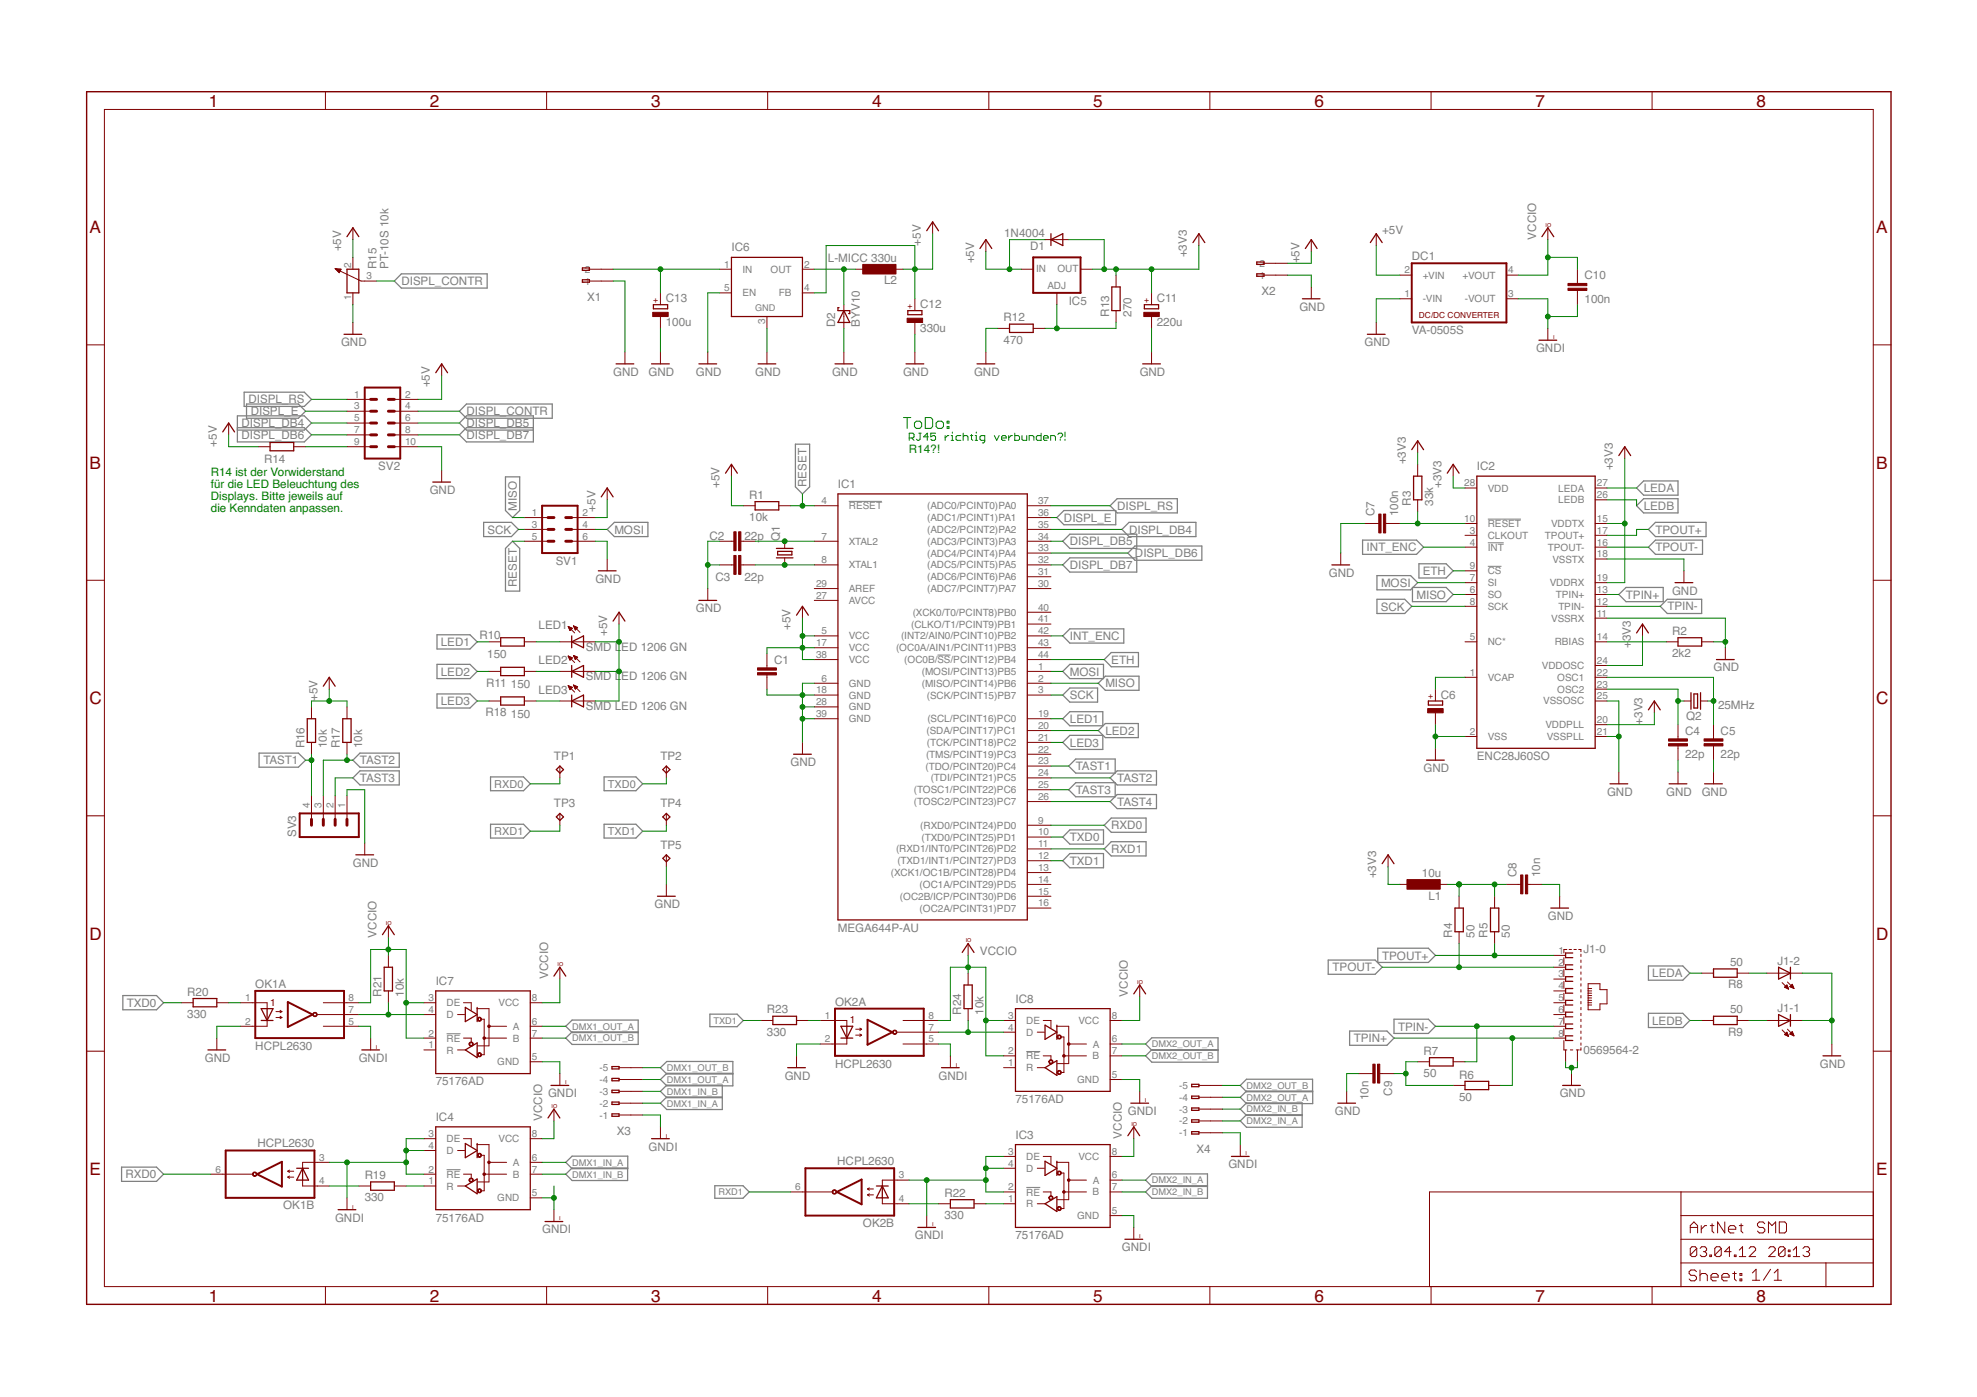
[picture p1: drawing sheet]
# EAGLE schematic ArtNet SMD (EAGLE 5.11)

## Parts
C1  C-EUC1206  [C1206]
C2  22p  C-EUC1206  [C1206]
C3  22p  C-EUC1206  [C1206]
C4  22p  C-EUC1206  [C1206]
C5  22p  C-EUC1206  [C1206]
C6  CPOL-EUUD-4X5,8  [UD-4X5,8_NICHICON]
C7  100n  C-EUC1206  [C1206]
C8  10n  C-EUC1206  [C1206]
C9  10n  C-EUC1206  [C1206]
C10  100n  C-EUC1206  [C1206]
C11  220u  CPOL-EUUD-6,3X7,7  [UD-6,3X7,7_NICHICON]
C12  330u  CPOL-EUUD-6,3X7,7  [UD-6,3X7,7_NICHICON]
C13  100u  CPOL-EUUD-5X5,8  [UD-5X5,8_NICHICON]
D1  1N4004  [DO41-10]
D2  BYV10  [DO41-10]
DC1  VA-0505S  [4SIL]
IC1  MEGA644P-AU  MEGA164P/324P/644P-AU  [TQFP44]
IC2  ENC28J60SO  [SO28W]
IC3  75176AD  [D_R-PDSO-G8]
IC4  75176AD  [D_R-PDSO-G8]
IC5  LM317TS  [317TS]
IC6  LM2596TV  [TO220-51]
IC7  75176AD  [D_R-PDSO-G8]
IC8  75176AD  [D_R-PDSO-G8]
J1  0569564-2  [0569564]
L1  10u  L-EULAL02  [LAL02]
L2  L-MICC 330u  L-EU0207/5V  [0207/5V]
LED1  SMD LED 1206 GN  LEDCHIPLED_1206  [CHIPLED_1206]
LED2  SMD LED 1206 GN  LEDCHIPLED_1206  [CHIPLED_1206]
LED3  SMD LED 1206 GN  LEDCHIPLED_1206  [CHIPLED_1206]
OK1  HCPL2630  [DIL08]
OK2  HCPL2630  [DIL08]
Q1  CRYSTALSM49  [SM49]
Q2  25MHz  CRYSTALHC49U-V  [HC49U-V]
R1  10k  R-EU_R1206  [R1206]
R2  2k2  R-EU_R1206  [R1206]
R3  33k  R-EU_R1206  [R1206]
R4  50  R-EU_R1206  [R1206]
R5  50  R-EU_R1206  [R1206]
R6  50  R-EU_R1206  [R1206]
R7  50  R-EU_R1206  [R1206]
R8  50  R-EU_R1206  [R1206]
R9  50  R-EU_R1206  [R1206]
R10  150  R-EU_R1206  [R1206]
R11  150  R-EU_R1206  [R1206]
R12  470  R-EU_R1206  [R1206]
R13  270  R-EU_R1206  [R1206]
R14  R-EU_R1206  [R1206]
R15  PT-10S 10k  POTENTIOMETER_PT-10S  [PT-10S]
R16  10k  R-EU_R1206  [R1206]
R17  10k  R-EU_R1206  [R1206]
R18  150  R-EU_R1206  [R1206]
R19  330  R-EU_R1206  [R1206]
R20  330  R-EU_R1206  [R1206]
R21  10k  R-EU_R1206  [R1206]
R22  330  R-EU_R1206  [R1206]
R23  330  R-EU_R1206  [R1206]
R24  10k  R-EU_R1206  [R1206]
SV1  MA03-2  [MA03-2]
SV2  MA05-2  [MA05-2]
SV3  MA04-1  [MA04-1]
TP1  TPTP10R  [TP10R]
TP2  TPTP10R  [TP10R]
TP3  TPTP10R  [TP10R]
TP4  TPTP10R  [TP10R]
TP5  TPTP10R  [TP10R]
X1  233-502  [233-502]
X2  233-502  [233-502]
X3  233-505  [233-505]
X4  233-505  [233-505]

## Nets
+3V3: C11.+ D1.A IC2.15(VDDTX) IC2.19(VDDRX) IC2.20(VDDPLL) IC2.24(VDDOSC) IC2.28(VDD) IC5.2(OUT) L1.1 R3.2 R13.2
+5V: C1.1 C12.+ D1.C DC1.2(+VIN) IC1.5(VCC) IC1.17(VCC) IC1.38(VCC) IC5.3(IN) IC6.4(FB) L2.2 LED1.A LED2.A LED3.A R1.1 R14.1 R15.2 R16.2 R17.2 SV1.2 SV2.2 X2.A2(-2)
DISPL_CONTR: R15.3 SV2.4
DISPL_DB4: IC1.35((ADC2/PCINT2)PA2) SV2.5
DISPL_DB5: IC1.34((ADC3/PCINT3)PA3) SV2.6
DISPL_DB6: IC1.33((ADC4/PCINT4)PA4) SV2.7
DISPL_DB7: IC1.32((ADC5/PCINT5)PA5) SV2.8
DISPL_E: IC1.36((ADC1/PCINT1)PA1) SV2.3
DISPL_RS: IC1.37((ADC0/PCINT0)PA0) SV2.1
DMX1_IN_A: IC4.6(A) X3.B2(B-2)
DMX1_IN_B: IC4.7(B) X3.B3(B-3)
DMX1_OUT_A: IC7.6(A) X3.B4(B-4)
DMX1_OUT_B: IC7.7(B) X3.B5(B-5)
DMX2_IN_A: IC3.6(A) X4.B2(B-2)
DMX2_IN_B: IC3.7(B) X4.B3(B-3)
DMX2_OUT_A: IC8.6(A) X4.B4(B-4)
DMX2_OUT_B: IC8.7(B) X4.B5(B-5)
ETH: IC1.44((OC0B/!SS!/PCINT12)PB4) IC2.9(!CS)
GND: C1.2 C2.1 C3.1 C4.2 C5.2 C6.- C7.1 C8.2 C9.2 C11.- C12.- C13.- D2.A DC1.1(-VIN) IC1.6(GND) IC1.18(GND) IC1.28(GND) IC1.39(GND) IC2.2(VSS) IC2.11(VSSRX) IC2.18(VSSTX) IC2.21(VSSPLL) IC2.25(VSSOSC) IC6.3(GND) IC6.5(EN) J1.C1(-1:C) J1.C2(-2:C) J1.S1(-0:S1) J1.S2(-0:S2) OK1.2(A:C1) OK2.2(A:C1) R2.2 R12.1 R15.1 SV1.6 SV2.10 SV3.1 TP5.TP X1.A1(-1) X2.A1(-1)
GNDI: C10.2 DC1.3(-VOUT) IC3.2(!RE) IC3.3(DE) IC3.4(D) IC3.5(GND) IC4.2(!RE) IC4.3(DE) IC4.4(D) IC4.5(GND) IC7.5(GND) IC8.5(GND) OK1.3(B:C2) OK1.5(A:GND) OK2.3(B:C2) OK2.5(A:GND) X3.B1(B-1) X4.B1(B-1)
INT_ENC: IC1.42((INT2/AIN0/PCINT10)PB2) IC2.4(!INT)
LED1: IC1.19((SCL/PCINT16)PC0) R10.2
LED2: IC1.20((SDA/PCINT17)PC1) R11.2
LED3: IC1.21((TCK/PCINT18)PC2) R18.2
LEDA: IC2.27(LEDA) R8.2
LEDB: IC2.26(LEDB) R9.2
MISO: IC1.2((MISO/PCINT14)PB6) IC2.6(SO) SV1.1
MOSI: IC1.1((MOSI/PCINT13)PB5) IC2.7(SI) SV1.4
N$1: C3.2 IC1.8(XTAL1) Q1.1
N$2: C2.2 IC1.7(XTAL2) Q1.2
N$3: C7.2 IC2.10(!RESET) R3.1
N$4: C8.1 L1.2 R4.2 R5.2
N$5: R14.2 SV2.9
N$6: C9.1 R6.1 R7.1
N$7: J1.A2(-2:A) R8.1
N$8: J1.A1(-1:A) R9.1
N$9: LED1.C R10.1
N$10: C6.+ IC2.1(VCAP)
N$11: IC2.14(RBIAS) R2.1
N$12: LED3.C R18.1
N$13: C5.1 IC2.22(OSC1) Q2.1
N$14: C4.1 IC2.23(OSC2) Q2.2
N$15: LED2.C R11.1
N$17: IC5.1(ADJ) R12.2 R13.1
N$19: C13.+ IC6.1(IN) X1.A2(-2)
N$21: D2.C IC6.2(OUT) L2.1
N$23: OK1.4(B:A2) R19.1
N$26: OK2.1(A:A1) R23.2
N$27: OK2.4(B:A2) R22.1
N$28: IC4.1(R) R19.2
N$29: IC3.1(R) R22.2
N$30: IC8.4(D) OK2.7(A:VO1) R24.1
N$32: IC7.4(D) OK1.7(A:VO1) R21.1
N$33: OK1.1(A:A1) R20.2
RESET: IC1.4(!RESET) R1.2 SV1.5
RXD0: IC1.9((RXD0/PCINT24)PD0) OK1.6(B:VO2) TP1.TP
RXD1: IC1.11((RXD1/INT0/PCINT26)PD2) OK2.6(B:VO2) TP3.TP
SCK: IC1.3((SCK/PCINT15)PB7) IC2.8(SCK) SV1.3
TAST1: IC1.23((TDO/PCINT20)PC4) R16.1 SV3.4
TAST2: IC1.24((TDI/PCINT21)PC5) R17.1 SV3.3
TAST3: IC1.25((TOSC1/PCINT22)PC6) SV3.2
TAST4: IC1.26((TOSC2/PCINT23)PC7)
TPIN+: IC2.13(TPIN+) J1.8 R6.2
TPIN-: IC2.12(TPIN-) J1.7 R7.2
TPOUT+: IC2.17(TPOUT+) J1.1 R5.1
TPOUT-: IC2.16(TPOUT-) J1.2 R4.1
TXD0: IC1.10((TXD0/PCINT25)PD1) R20.1 TP2.TP
TXD1: IC1.12((TXD1/INT1/PCINT27)PD3) R23.1 TP4.TP
VCCIO: C10.1 DC1.4(+VOUT) IC3.8(VCC) IC4.8(VCC) IC7.2(!RE) IC7.3(DE) IC7.8(VCC) IC8.2(!RE) IC8.3(DE) IC8.8(VCC) OK1.8(A:VCC) OK2.8(A:VCC) R21.2 R24.2
Unconnected: IC1.13((XCK1/OC1B/PCINT28)PD4) IC1.14((OC1A/PCINT29)PD5) IC1.15((OC2B/ICP/PCINT30)PD6) IC1.16((OC2A/PCINT31)PD7) IC1.22((TMS/PCINT19)PC3) IC1.30((ADC7/PCINT7)PA7) IC1.31((ADC6/PCINT6)PA6) IC1.40((XCK0/T0/PCINT8)PB0) IC1.41((CLKO/T1/PCINT9)PB1) IC1.43((OC0A/AIN1/PCINT11)PB3) IC2.3(CLKOUT) IC2.5(NC*) IC7.1(R) IC8.1(R) J1.3 J1.4 J1.5 J1.6 X1.B1(B-1) X1.B2(B-2) X2.B1(B-1) X2.B2(B-2) X3.A1(-1) X3.A2(-2) X3.A3(-3) X3.A4(-4) X3.A5(-5) X4.A1(-1) X4.A2(-2) X4.A3(-3) X4.A4(-4) X4.A5(-5)

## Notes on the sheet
- ToDo:
- RJ45 richtig verbunden?!
- R14?!
- R14 ist der Vorwiderstand
- für die LED Beleuchtung des
- Displays. Bitte jeweils auf
- die Kenndaten anpassen.

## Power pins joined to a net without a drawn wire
AREF: IC1.29(AREF)
AVCC: IC1.27(AVCC)
